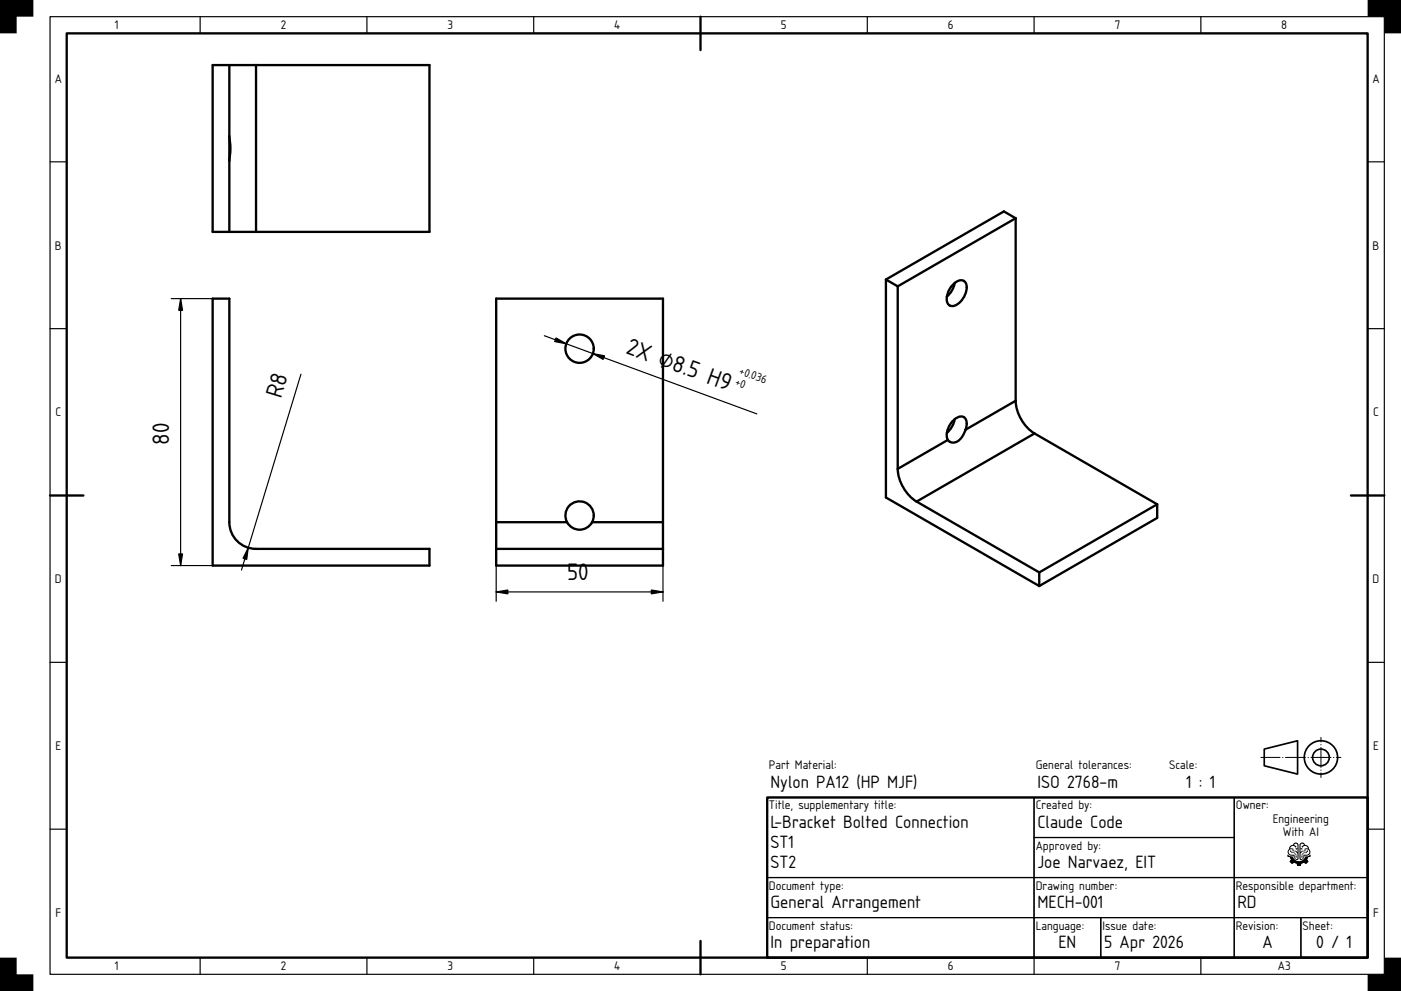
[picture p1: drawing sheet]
<svg xmlns="http://www.w3.org/2000/svg" width="420mm" height="297mm" viewBox="0 0 420 297" stroke-linecap="round" stroke-linejoin="round" font-family="sans-serif">
<path d="M20 10h390v277h-390zM210 5v10M15 148.5h10M405 148.5h10M230 239h180v48h-180zM210 282v10" fill="none" stroke="#000" stroke-width=".7"/>
<g fill="none" stroke="#000" stroke-width=".35">
<path d="M15 5h400v287h-400zM60 5v5M110 5v5M160 5v5M260 5v5M310 5v5M360 5v5M15 48.5h5M410 48.5h5M15 98.5h5M410 98.5h5M15 198.5h5"/>
<path d="M410 198.5h5M230 239h80v24h-80zM310 239h60v12h-60zM370 239h40v24h-40zM15 248.5h5M310 251h60v12h-60zM410 248.5h5M230 263h80v12h-80zM230 275h80v12h-80zM310 263h60v12h-60zM310 275h20v12h-20zM330 275h40v12h-40z"/>
<path d="M370 275h20v12h-20zM370 263h40v12h-40zM390 275h20v12h-20zM60 287v5M110 287v5M160 287v5M260 287v5M310 287v5M360 287v5"/>
</g>
<path d="M0 0h10v5h-5v5h-5zM410 0h10v10h-5v-5h-5zM0 287h5v5h5v5h-10zM410 292h5v-5h5v10h-10z" fill="#000"/>
<g fill="none" stroke="#000" stroke-width=".5">
<path d="M379 224.5l10-2.5v10l-10-2.5z"/>
<circle cx="396" cy="227" r="5"/>
<circle cx="396" cy="227" r="2.5"/>
</g>
<path d="M378 227h24" fill="none" stroke="#000" stroke-width=".3" stroke-dasharray="6 .7 .1 .7" stroke-dashoffset=".2"/>
<path d="M396 233v-12" fill="none" stroke="#000" stroke-width=".3" stroke-dasharray="6 .7 .1 .7" stroke-dashoffset="4.6"/>
<g fill="#000">
<path d="M386.7 253.6l-.2 .7a1.27 1.27 0 0 0-.3 1.7 1.27 1.27 0 0 0 1.6 .5 .99 .99 0 0 0 .4 .9 .99 .99 0 0 0 1 .2l.1-4.1a.87 .87 0 0 0-.7-1 .87 .87 0 0 0-1 .7zM386.9 253.9a1.26 1.26 0 0 1 1.6 .1l.1-.4-.6-.3a.5 .5 0 0 1 .6-.4 .5 .5 0 0 1 .4 .6v.8h-.6l.2 .3 .4-.1v.9l-.5-.4h-.7a.61 .61 0 0 0-.3-.8 .61 .61 0 0 0-.7 .1zM386.6 254.7l.9-.1v.5h.8l.7 .7v1.5a.48 .48 0 0 1-.6 .1 .48 .48 0 0 1-.3-.4v-.8a1.18 1.18 0 0 1-1.7-1.2zM386.7 255l.5 .7h.7a.74 .74 0 0 1 .4 1.1l.1 .2 .3-.1a1.23 1.23 0 0 0-1.4-1.4l-.3-.6zM386 256.1v.6l.2 .1a.73 .73 0 0 1 .8 .8 .64 .64 0 0 0-.2 .9 .64 .64 0 0 0 .9 .2l.3-.2a.9 .9 0 0 1 .9 1h1.1a.79 .79 0 0 1 1.1-.8 .72 .72 0 0 0 1.1-.5h.1a.8 .8 0 0 1-.4-1 .8 .8 0 0 1 .9-.5v-.6a1.57 1.57 0 0 1-1.5 .6 2 2 0 0 1-1.9 1.4 2 2 0 0 1-1.9-1.4 1.51 1.51 0 0 1-1.5-.6z" fill-rule="evenodd"/>
<path d="M389.9 252.7a.99 .99 0 0 1 1.4 .5 1.19 1.19 0 0 1 1.1 1.3 1.23 1.23 0 0 1 .2 1.6 1.23 1.23 0 0 1-1.6 .4 .99 .99 0 0 1-.3 .9 .99 .99 0 0 1-1 .2l-.1-4.4zM390.1 252.9l-.2 .4v1l.4-.1 .1 .3h-.5v.9l.4-.4h.8a.61 .61 0 0 1 .2-.8 .61 .61 0 0 1 .8 .1 .81 .81 0 0 0-.7-.8 .81 .81 0 0 0-.9 .5h-.2v-.4l.6-.4-.4-.3zM390.5 255.1l-.6 .7v1.5a.48 .48 0 0 0 .5 .1 .48 .48 0 0 0 .3-.4v-.8a1.18 1.18 0 0 0 1.8-1.2 .84 .84 0 0 0-1.1-.4v.5zM390.8 255.5h.7l.3-.6 .3 .1-.5 .7h-.7a.74 .74 0 0 0-.4 1.1l-.3 .2v-.4a.93 .93 0 0 1 .6-1.1zM386 256.1a1.57 1.57 0 0 0 1.5 .6 2 2 0 0 0 1.9 1.4 2 2 0 0 0 1.9-1.4 1.5 1.5 0 0 0 1.5-.6v.6l-.2 .1a.73 .73 0 0 0-.8 .8h.1a.64 .64 0 0 1 .2 .9 .64 .64 0 0 1-.9 .2l-.3-.2a.9 .9 0 0 0-.9 1h-1.1a.79 .79 0 0 0-1.1-.8 .72 .72 0 0 1-1.2-.5 .8 .8 0 0 0 .3-1 .8 .8 0 0 0-.9-.5z" fill-rule="evenodd"/>
</g>
<path d="M63.7 89.5h5.1v67a8 8 0 0 0 7.9 8h52.1v5h-65.1z" fill-rule="evenodd" fill="#fff"/>
<path d="M63.7 89.5h5.1v67a8 8 0 0 0 7.9 8h52.1v5h-65.1z" fill="none" stroke="#000" stroke-width=".7"/>
<path d="M51.3 89.5h12.4M54.1 89.5v80M90.2 112.1l-17.8 58.8M51.3 169.5h12.4" fill="none" stroke="#000" stroke-width=".35"/>
<path d="M54.1 89.5l.6 3.5h-1.1zM53.6 166h1.1l-.6 3.5zM74.4 164.2l-.4 3.5-1.1-.4z" fill="#000" stroke="#000" stroke-width=".35"/>
<g fill="#fff">
<path d="M148.7 89.5h50.1v80h-50.1z" fill-rule="evenodd"/>
<path d="M148.7 89.5h50.1v67h-21.3a4.2 4.2 0 0 0-3.8-6.3 4.2 4.2 0 0 0-3.7 6.3h-21.3z" fill-rule="evenodd"/>
<path d="M148.7 156.5h21.3a4.2 4.2 0 0 0 7.5 0h21.3v8h-50.1z" fill-rule="evenodd"/>
<path d="M148.7 164.5h50.1v5h-50.1z" fill-rule="evenodd"/>
<circle cx="173.8" cy="154.5" r="4.2"/>
<circle cx="173.7" cy="104.5" r="4.3"/>
</g>
<g fill="none" stroke="#000" stroke-width=".7">
<path d="M148.7 89.5h50.1v80h-50.1zM148.7 156.5h21.3M170 156.5a4.2 4.2 0 0 0 7.5 0M170 156.5a4.2 4.2 0 0 1 3.7-6.3 4.2 4.2 0 0 1 3.8 6.3M177.5 156.5h21.3M148.7 164.5h50.1"/>
<circle cx="173.7" cy="104.5" r="4.3"/>
</g>
<path d="M163.2 100.6l63.7 23.4M148.7 177.4h50.1M148.7 164.5v15.7M198.8 164.5v15.7" fill="none" stroke="#000" stroke-width=".35"/>
<path d="M166.7 101.3l3.1 1.7-3.5-.6zM177.7 106l3.5 .6-.4 1.1zM148.7 177.4l3.5-.6v1.2zM195.3 176.8l3.5 .6-3.5 .6z" fill="#000" stroke="#000" stroke-width=".35"/>
<g fill="#fff">
<path d="M63.7 19.5h65.1v50h-65.1z" fill-rule="evenodd"/>
<path d="M76.7 19.5h52.1v50h-52.1z" fill-rule="evenodd"/>
<path d="M68.8 19.5h7.9v50h-7.9v-21.2a22 22 0 0 0 0-7.5z" fill-rule="evenodd"/>
<path d="M63.7 19.5h5.1v50h-5.1z" fill-rule="evenodd"/>
<path d="M68.8 40.8a22 22 0 0 1 0 7.5z" fill-rule="evenodd"/>
</g>
<path d="M63.7 19.5h65.1v50h-65.1zM68.8 19.5v50M76.7 19.5v50M68.8 40.8a22 22 0 0 1 0 7.5" fill="none" stroke="#000" stroke-width=".7"/>
<g fill="#fff">
<path d="M265.6 83.8l35.3-20.4 3.6 2v54.7a12.5 12.5 0 0 0 5.6 9.8l36.8 21.2v4.1l-35.3 20.4-46-26.5z" fill-rule="evenodd"/>
<path d="M269.1 85.8l35.4-20.4v54.7l-15 8.7a3.3 3.3 0 0 0-.6-3.8 3.2 3.2 0 0 0-3.6 1.6 5 5 0 0 0-1.1 5.2l-15.1 8.7z" fill-rule="evenodd"/>
<path d="M274.8 150.3l35.3-20.4 36.8 21.2-35.3 20.5z" fill-rule="evenodd"/>
<path d="M269.1 140.5l15.1-8.7a2.44 2.44 0 0 0 4-.6l1.3-2.4 15-8.7a12.5 12.5 0 0 0 5.6 9.8l-35.3 20.4a12.5 12.5 0 0 1-5.7-9.8z" fill-rule="evenodd"/>
<path d="M265.6 83.8l3.5 2v54.7a12.5 12.5 0 0 0 5.7 9.8l36.8 21.3v4l-46-26.5z" fill-rule="evenodd"/>
<path d="M311.6 171.6l35.3-20.5v4.1l-35.3 20.4z" fill-rule="evenodd"/>
<path d="M265.6 83.8l35.3-20.4 3.6 2-35.4 20.4z" fill-rule="evenodd"/>
<path d="M285.7 85.2a2.37 2.37 0 0 1 3.8-.5 5.7 5.7 0 0 1-3.8 7 2.02 2.02 0 0 1-1.8-2.8l.6-2z" fill-rule="evenodd"/>
<path d="M286.2 125.6a2 2 0 0 1 3.5 .4 6.5 6.5 0 0 1-3.3 6.6 2.08 2.08 0 0 1-2.6-1.2 2.08 2.08 0 0 1 1-2.7l1.1-1.8z" fill-rule="evenodd"/>
<path d="M286.2 84.8a2 2 0 0 1 3.5 .3 5.9 5.9 0 0 1-4 6.6 2.04 2.04 0 0 1-1.9-1.6 2.04 2.04 0 0 1 1-2.2l1.1-1.8z" fill-rule="evenodd"/>
<path d="M285.7 126.1l.5-.5-1 2.6-1.3 1.5 .6-1.9z" fill-rule="evenodd"/>
<path d="M285.7 85.2l.5-.4-1 2.5-1.3 1.6 .6-2z" fill-rule="evenodd"/>
</g>
<g fill="none" stroke="#000" stroke-width=".7">
<path d="M304.5 65.4v54.7M304.5 65.4l-3.6-2-35.3 20.4M304.5 65.4l-35.4 20.4M265.6 83.8l3.5 2M265.6 83.8v65.3l46 26.5M269.1 85.8v54.7M285.7 85.3l.5-.5a1.94 1.94 0 0 1 2.1-.8 1.94 1.94 0 0 1 1.5 1.6 6.1 6.1 0 0 1-4.1 6.1 1.96 1.96 0 0 1-1.8-2.8l.8-2.3zM286.2 84.8l-1 2.5-1.3 1.6M284.2 131.8l-15.1 8.7M286.2 125.6l-1 2.6-1.3 1.5M289.5 128.8l-.2 .4a4.1 4.1 0 0 1-4.1 3.4l-1-.8M289.5 128.8a3.3 3.3 0 0 0-.6-3.8 3.8 3.8 0 0 0-4.3 2.6l-.6 1.3-.2 1.4 .4 1.5"/>
<path d="M304.5 120.1a12.5 12.5 0 0 0 5.6 9.8M304.5 120.1l-15 8.7M310.1 129.9l36.8 21.2M310.1 129.9l-35.3 20.4M269.1 140.5a12.5 12.5 0 0 0 5.7 9.8M274.8 150.3l36.8 21.3M346.9 151.1l-35.3 20.5M346.9 151.1v4.1l-35.3 20.4M311.6 171.6v4"/>
</g>
<g font-size="6.7">
<text x="187.4" y="105.8" transform="rotate(20 187.4 105.8)">2X ⌀8.5 H9</text>
<text x="84.3" y="119.7" transform="rotate(-73 84.3 119.7)">R8</text>
<text x="50.7" y="133.3" transform="rotate(-90 50.7 133.3)">80</text>
<text x="170" y="173.9">50</text>
</g>
<g font-size="5">
<text x="231" y="236.2">Nylon PA12 (HP MJF)</text>
<text x="311" y="236.2">ISO 2768-m</text>
<text x="355.6" y="236.2">1 : 1</text>
<text x="231" y="248.2">L-Bracket Bolted Connection</text>
<text x="311" y="248.2">Claude Code</text>
<text x="231" y="254.2">ST1</text>
<text x="231" y="260.2">ST2</text>
<text x="311" y="260.2">Joe Narvaez, EIT</text>
<text x="231" y="272.2">General Arrangement</text>
<text x="311" y="272.2">MECH-001</text>
<text x="371" y="272.2">RD</text>
<text x="231" y="284.2">In preparation</text>
<text x="317.3" y="284.2">EN</text>
<text x="331" y="284.2">5 Apr 2026</text>
<text x="378.5" y="284.2">A</text>
<text x="394.6" y="284.2">0 / 1</text>
</g>
<g font-size="3.5">
<text x="34.4" y="8.8">1</text>
<text x="84.2" y="8.8">2</text>
<text x="134.2" y="8.8">3</text>
<text x="184.1" y="8.8">4</text>
<text x="234.1" y="8.8">5</text>
<text x="284.1" y="8.8">6</text>
<text x="334.2" y="8.8">7</text>
<text x="384.1" y="8.8">8</text>
<text x="16.4" y="24.8">A</text>
<text x="411.4" y="24.8">A</text>
<text x="16.5" y="74.8">B</text>
<text x="411.5" y="74.8">B</text>
<text x="16.6" y="124.8">C</text>
<text x="411.6" y="124.8">C</text>
<text x="16.5" y="174.8">D</text>
<text x="411.5" y="174.8">D</text>
<text x="16.6" y="224.8">E</text>
<text x="411.6" y="224.8">E</text>
<text x="230.5" y="230.6">Part Material:</text>
<text x="310.5" y="230.6">General tolerances:</text>
<text x="350.5" y="230.6">Scale:</text>
<text x="230.5" y="242.6">Title, supplementary title:</text>
<text x="310.5" y="242.6">Created by:</text>
<text x="370.5" y="242.6">Owner:</text>
<text x="381.6" y="246.6">Engineering</text>
<text x="384.6" y="250.6">With AI</text>
<text x="310.5" y="254.6">Approved by:</text>
<text x="230.5" y="266.6">Document type:</text>
<text x="310.5" y="266.6">Drawing number:</text>
<text x="370.5" y="266.6">Responsible department:</text>
<text x="16.6" y="274.8">F</text>
<text x="411.6" y="274.8">F</text>
<text x="230.5" y="278.6">Document status:</text>
<text x="310.5" y="278.6">Language:</text>
<text x="330.5" y="278.6">Issue date:</text>
<text x="370.5" y="278.6">Revision:</text>
<text x="390.5" y="278.6">Sheet:</text>
<text x="34.4" y="290.8">1</text>
<text x="84.2" y="290.8">2</text>
<text x="134.2" y="290.8">3</text>
<text x="184.1" y="290.8">4</text>
<text x="234.1" y="290.8">5</text>
<text x="284.1" y="290.8">6</text>
<text x="334.2" y="290.8">7</text>
<text x="383.1" y="290.8">A3</text>
</g>
<g font-size="3.3">
<text x="221.4" y="112.1" transform="rotate(20 221.4 112.1)">+0.036</text>
<text x="220.2" y="115.5" transform="rotate(20 220.2 115.5)">+0</text>
</g>
</svg>
